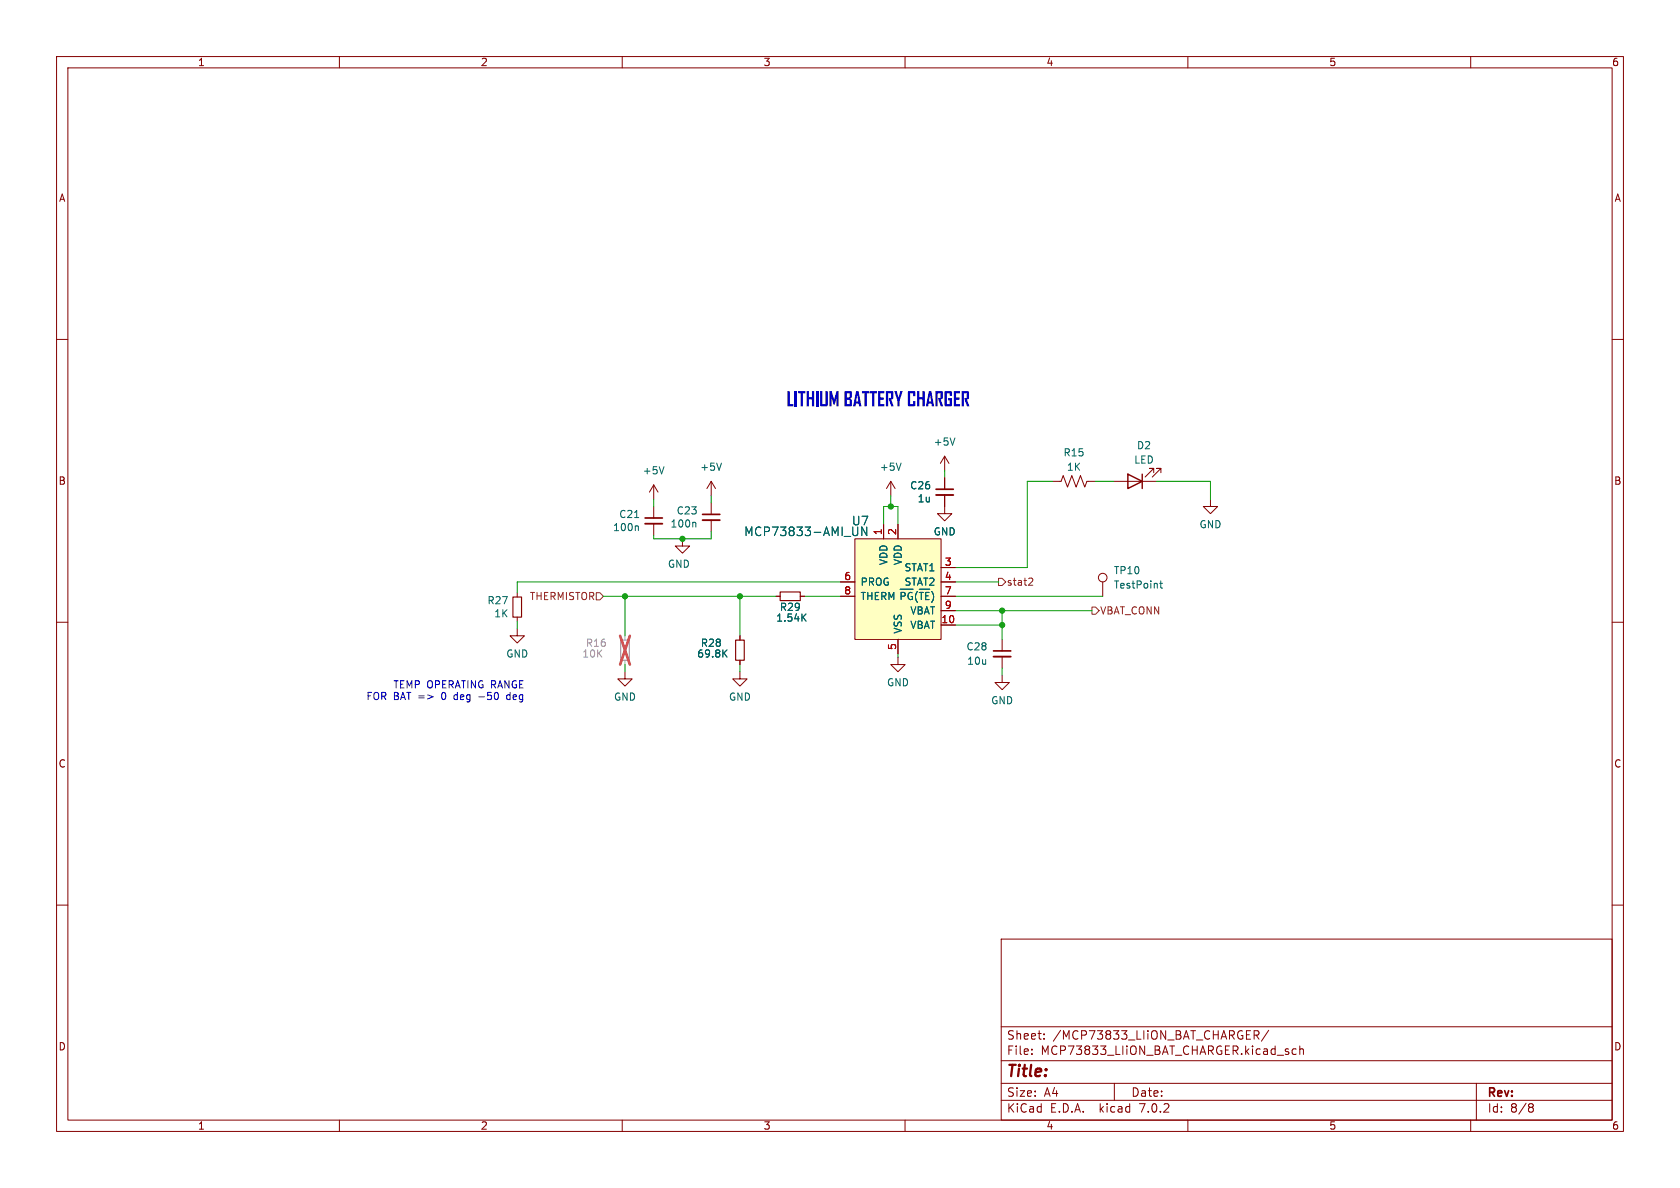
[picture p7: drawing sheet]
<svg xmlns="http://www.w3.org/2000/svg" width="297mm" height="210mm" viewBox="0 0 297 210" stroke-linecap="round" stroke-linejoin="round" font-family="sans-serif">
<g fill="none" stroke="#840000" stroke-width=".18">
<path d="M10 10h277v190h-277zM12 12h273v186h-273zM60 10v2M110 10v2M160 10v2M210 10v2M260 10v2M10 60h2M285 60h2M115.6 85.7v2.6M115.6 89.5v2.1M115.6 92.6v2"/>
<path d="M115.6 85.7l.7 1.3M115.6 85.7l-.8 1.3M120.6 95.3v1.2h-1.2l1.2 1.3 1.3-1.3h-1.3M125.7 85.1l.8 1.3M125.7 85.1v2.5M125.7 88.9v2M125.7 91.9v2.1M125.7 85.1l-.7 1.3M151.1 95.3h15.3v17.7h-15.3zM156.2 92.7v2.6M157.5 85.1l.7 1.3M157.5 85.1v2.5"/>
<path d="M157.5 85.1l-.8 1.3M158.7 92.7v2.6M167 87.5v3.3h-1.3l1.3 1.3 1.3-1.3h-1.3M167 80.6l.8 1.3M167 80.6v2.6M167 84.5v2M167 80.6l-.8 1.3M186.1 85.1h1.5l.4-1 .7 2 .8-2 .7 2 .8-2 .8 2 .4-1h1.5M196.8 85.1h7.7M204 83.6v-.8h-.8h.8l-1.6 1.5M205.2 83.6v-.8h-.7h.7l-1.5 1.5M214 88.3v1.2h-1.3l1.3 1.3 1.3-1.3h-1.3"/>
<path d="M10 110h2M91.4 111.1v1.3h-1.2l1.2 1.3 1.3-1.3h-1.3M91.4 104.8v.7M91.4 109.1v.8M110.5 118.7v1.3h-1.3l1.3 1.3 1.3-1.3h-1.3M130.8 118.7v1.3h-1.3l1.3 1.3 1.3-1.3h-1.3M130.8 112.4v.8M130.8 116.7v.8M137.2 105.4h.7M141.5 105.4h.7M148.6 102.9h2.5M148.6 105.4h2.5"/>
<path d="M158.7 116.2v1.3h-1.2l1.2 1.2 1.3-1.2h-1.3M158.7 113v2.6M166.4 110.5h2.5M166.4 100.3h2.5M166.4 102.9h2.5M166.4 108h2.5M177.2 119.4v1.3h-1.3l1.3 1.2 1.2-1.2h-1.2M177.2 113v2.1M177.2 116.1v2M194.9 102.9v2.5M285 110h2M10 160h2"/>
<path d="M285 160h2M177 166h108v32h-108zM60 198v2M110 198v2M160 198v2M177 194.5h108M177 191.5h108M177 187.5h108M177 181.5h108M182.4 186.3v.1M182.4 185.5v.1M184.6 183.6v.1"/>
<path d="M184.6 182.8v.1M197 191.5v3M210 198v2M221.7 182.2h.6l.3 .3-.2 .4-.7 .1M222.1 183l.5 .7M224.3 182.1l-1.3 2M229.1 185.5l-.4-.1-.3 .3v.4l.2 .2h.5M229.8 185.5l.2-.1 .4 .1v.9M229.8 184.9v1.5M260 198v2M261 191.5v6.5M270.5 195.1l.4 .1 .2 .2-.3 .3"/>
<path d="M270.5 195.7h.3M270.8 195.7l.2 .2 .1 .4-.2 .2-.4 .1"/>
<circle cx="194.9" cy="102.1" r=".76"/>
</g>
<g fill="none" stroke="#006464" stroke-width=".18">
<path d="M168.8 77.4l-.4 1.3M112.7 93l.2 .1v.7M117.4 82.5l-.4 1.3M122.8 92.3l.2 .2v.7M127.5 81.9l-.4 1.2M151.6 93.2v1.2l-.3 .3M153.2 93.2v1.5l-.8-1.5v1.5M159.3 81.9l-.4 1.2M128 115.4l.5 .8M128.5 114.9l-.7 .7M141.9 109.1l.6 .7M142.5 108.5l-.7 .8"/>
<path d="M159.1 104.2h2.3M160 105l-.2-.3h-.5v1.3M161.2 104.8h-.4l-.2 .2M162.2 104.5l-.3 .6M162.5 104.7h.7M162.9 104.7v1.3M164.3 104.7h-.6v1.3M164.7 104.5l.3 .6M205 103.1h.5M205.2 102.7v1.1l.3 .2"/>
</g>
<path d="M114 92.6h3.1M124.2 91.9h3.1M165.5 87.5h3M175.6 116.1h3.1" fill="none" stroke="#840000" stroke-width=".33"/>
<path d="M114 91.6h3.1M124.2 90.9h3.1M165.5 86.5h3M175.6 115.1h3.1" fill="none" stroke="#840000" stroke-width=".3"/>
<path d="M90.7 105.5h1.5v3.6h-1.5zM130 113.2h1.6v3.5h-1.6zM137.9 104.6h3.6v1.6h-3.6z" fill="none" stroke="#840000" stroke-width=".2"/>
<path d="M151.1 95.3h15.3v17.7h-15.3z" fill="#ffffc2" stroke="#ffffc2" stroke-width=".18"/>
<path d="M109.7 113.2h1.6v3.5h-1.6z" fill="none" stroke="#a1a1a1" stroke-width=".2"/>
<path d="M110.5 112.4v.8M110.5 116.7v.8" fill="none" stroke="#a1a1a1" stroke-width=".18"/>
<path d="M109.6 112.4l1.8 5.1M111.4 112.4l-1.8 5.1" fill="none" stroke="#eb3a3d" stroke-width=".46"/>
<path d="M199.4 83.8l2.5 1.3-2.5 1.3zM201.9 83.8v2.6" fill="none" stroke="#840000" stroke-width=".25"/>
<path d="M105.4 104.8h.6l.7 .6-.7 .6h-.6zM176.5 102.2h.7l.6 .7-.6 .6h-.7zM182.3 102.2l.3 .2-.1 .3-.7 .8h.8M193 107.3h.7l.6 .7-.6 .6h-.7z" fill="none" stroke="#725600" stroke-width=".18"/>
<g fill="#0000c2">
<path d="M167 69.2l1.1-.1 .2 .1v.8h-.4v-.5h-.5v1.9h.5v-.6h-.3v-.4h.7l-.1 1.4h-1l-.2-.1z"/>
<path d="M168.6 69.1h1.1v.4h-.7v.8h.6v.4h-.6v.7h.7v.4h-1.1z"/>
<path d="M170 69.1l1.3 .1v1.2l-.4 .2 .5 1.2h-.4l-.5-1.2v-.3h.4v-.8h-.5v2.3h-.4z"/>
</g>
<path d="M75.6 122.8l1 .4-1 .3M87.9 122.5l.2 .4-.2 .7" fill="none" stroke="#0000c2" stroke-width=".18"/>
<g fill="none" stroke="#009600" stroke-width=".18">
<path d="M115.6 88.3v1.2M125.7 87.6v1.3M125.7 94v1.3h-10.1v-.7M156.2 92.7v-3.2h2.5v3.2M157.5 87.6v1.9M167 83.2v1.3M186.1 85.1h-4.5v15.2h-12.7M193.7 85.1h3.1M204.5 85.1h9.5v3.2M91.4 109.9v1.2M106.7 105.4h30.5M110.5 105.4v7"/>
<path d="M110.5 117.5v1.2M130.8 105.4v7M130.8 117.5v1.2M142.2 105.4h6.4M148.6 102.9h-57.2v1.9M158.7 115.6v.6M168.9 102.9h7.6M168.9 108h24.1M168.9 110.5h8.3M168.9 105.4h26M177.2 108v5M177.2 118.1v1.3"/>
</g>
<g fill="none" stroke="#006464" stroke-width=".18">
<path d="M151.6 93.2v1.2l-.3 .3M153.2 93.2v1.5l-.8-1.5v1.5M128 115.4l.5 .8M128.5 114.9l-.7 .7M141.9 109.1l.6 .7M142.5 108.5l-.7 .8M159.1 104.2h2.3M160 105l-.2-.3h-.5v1.3M161.2 104.8h-.4l-.2 .2M162.2 104.5l-.3 .6M162.5 104.7h.7M162.9 104.7v1.3"/>
<path d="M164.3 104.7h-.6v1.3M164.7 104.5l.3 .6"/>
</g>
<g fill="none" stroke="#840000" stroke-width=".18">
<path d="M156.2 92.7v2.6M158.7 92.7v2.6M167 84.5v2M167 87.5v2M130.8 112.4v.8M130.8 116.7v.8M137.2 105.4h.7M141.5 105.4h.7M148.6 102.9h2.5M148.6 105.4h2.5M158.7 113v2.6M166.4 110.5h2.5"/>
<path d="M166.4 100.3h2.5M166.4 102.9h2.5M166.4 108h2.5"/>
</g>
<g fill="#009600" stroke="#009600" stroke-width=".18">
<circle cx="120.6" cy="95.3" r=".46"/>
<circle cx="110.5" cy="105.4" r=".46"/>
<circle cx="130.8" cy="105.4" r=".46"/>
<circle cx="157.5" cy="89.5" r=".46"/>
<circle cx="177.2" cy="108" r=".46"/>
<circle cx="177.2" cy="110.5" r=".46"/>
</g>
<g font-size="3.5" fill="#0000c2">
<text x="139" y="72.3">LITHIUM</text>
<text x="149.1" y="72.3">BATTERY</text>
</g>
<text font-size="2.8" fill="#840000" x="178" y="190.8">Title:</text>
<g font-size="2.1" fill="#006464">
<text x="131.5" y="94.9">MCP73833-AMI_UN</text>
<text x="150.5" y="93">U7</text>
</g>
<g font-size="2.1" fill="#840000">
<text x="178" y="183.9">Sheet:</text>
<text x="186.2" y="183.9">/MCP73833_LIiON_BAT_CHARGER/</text>
<text x="178" y="186.6">File:</text>
<text x="184" y="186.6">MCP73833_LIiON_BAT_CHARGER.kicad_sch</text>
<text x="178" y="196.8">KiCad</text>
<text x="178" y="194">Size:</text>
<text x="184.6" y="194">A4</text>
<text x="185.7" y="196.8">E.D.A.</text>
<text x="194.4" y="196.8">kicad</text>
<text x="200" y="194">Date:</text>
<text x="201.5" y="196.8">7.0.2</text>
<text x="263" y="194.2">Rev:</text>
<text x="263" y="196.8">Id:</text>
<text x="267" y="196.8">8/8</text>
</g>
<g font-size="1.8" fill="#840000">
<text x="35" y="11.8">1</text>
<text x="85" y="11.8">2</text>
<text x="135" y="11.8">3</text>
<text x="185" y="11.8">4</text>
<text x="235" y="11.8">5</text>
<text x="285" y="11.8">6</text>
<text x="10.4" y="35.8">A</text>
<text x="285.4" y="35.8">A</text>
<text x="10.3" y="85.8">B</text>
<text x="285.3" y="85.8">B</text>
<text x="10.3" y="135.8">C</text>
<text x="285.3" y="135.8">C</text>
<text x="10.3" y="185.8">D</text>
<text x="285.3" y="185.8">D</text>
<text x="35" y="199.8">1</text>
<text x="85" y="199.8">2</text>
<text x="135" y="199.8">3</text>
<text x="185" y="199.8">4</text>
<text x="235" y="199.8">5</text>
<text x="285" y="199.8">6</text>
</g>
<g font-size="1.8" fill="#006464">
<text x="123.7" y="83.4">+5V</text>
<text x="155.5" y="83.4">+5V</text>
<text x="165" y="78.9">+5V</text>
<text x="188" y="80.8">R15</text>
<text x="188.6" y="83.4">1K</text>
<text x="200.5" y="82.1">LED</text>
<text x="200.9" y="79.6">D2</text>
<text x="113.6" y="84">+5V</text>
<text x="160.8" y="86.7">C26</text>
<text x="162.2" y="89">1u</text>
<text x="108.3" y="94">100n</text>
<text x="109.4" y="91.7">C21</text>
<text x="118.5" y="93.4">100n</text>
<text x="119.6" y="91.1">C23</text>
<text x="165" y="94.8">GND</text>
<text x="212" y="93.5">GND</text>
<text x="118" y="100.5">GND</text>
<text x="157" y="100" transform="rotate(-90 157 100)">VDD</text>
<text x="159.6" y="100" transform="rotate(-90 159.6 100)">VDD</text>
<text x="159.8" y="101.2">STAT1</text>
<text x="196.9" y="101.7">TP10</text>
<text x="86.1" y="107">R27</text>
<text x="152.1" y="103.7">PROG</text>
<text x="152.1" y="106.2">THERM</text>
<text x="158.9" y="106.8">~{PG}(~{TE})</text>
<text x="159.8" y="103.7">STAT2</text>
<text x="196.9" y="104.2">TestPoint</text>
<text x="87.3" y="109.3">1K</text>
<text x="137.2" y="110">1.54K</text>
<text x="137.8" y="108.1">R29</text>
<text x="159.6" y="112" transform="rotate(-90 159.6 112)">VSS</text>
<text x="160.8" y="111.3">VBAT</text>
<text x="160.8" y="108.8">VBAT</text>
<text x="89.4" y="116.4">GND</text>
<text x="123.2" y="116.4">69.8K</text>
<text x="123.8" y="114.5">R28</text>
<text x="170.8" y="115.1">C28</text>
<text x="170.9" y="117.7">10u</text>
<text x="108.5" y="124">GND</text>
<text x="128.8" y="124">GND</text>
<text x="156.8" y="121.5">GND</text>
<text x="175.2" y="124.7">GND</text>
</g>
<g font-size="1.8" fill="#a90000">
<text x="156" y="94.6" transform="rotate(-90 156 94.6)">1</text>
<text x="158.5" y="94.6" transform="rotate(-90 158.5 94.6)">2</text>
<text x="167" y="100.1">3</text>
<text x="149.2" y="102.6">6</text>
<text x="149.2" y="105.2">8</text>
<text x="167" y="102.6">4</text>
<text x="167" y="105.2">7</text>
<text x="167" y="107.7">9</text>
<text x="166.4" y="110.2">10</text>
<text x="158.5" y="115" transform="rotate(-90 158.5 115)">5</text>
</g>
<g font-size="1.8" fill="#725600">
<text x="93.5" y="106.2">THERMISTOR</text>
<text x="178" y="103.7">stat2</text>
<text x="194.5" y="108.8">VBAT_CONN</text>
</g>
<g font-size="1.8" fill="#989898">
<text x="102.9" y="116.4">10K</text>
<text x="103.5" y="114.5">R16</text>
</g>
<g font-size="1.8" fill="#0000c2">
<text x="64.6" y="123.8">FOR BAT =&gt;</text>
<text x="69.4" y="121.8">TEMP OPERATING RANGE</text>
<text x="78.1" y="123.8">0</text>
<text x="80.4" y="123.8">deg</text>
<text x="84.9" y="123.8">-50</text>
<text x="90" y="123.8">deg</text>
</g>
</svg>
